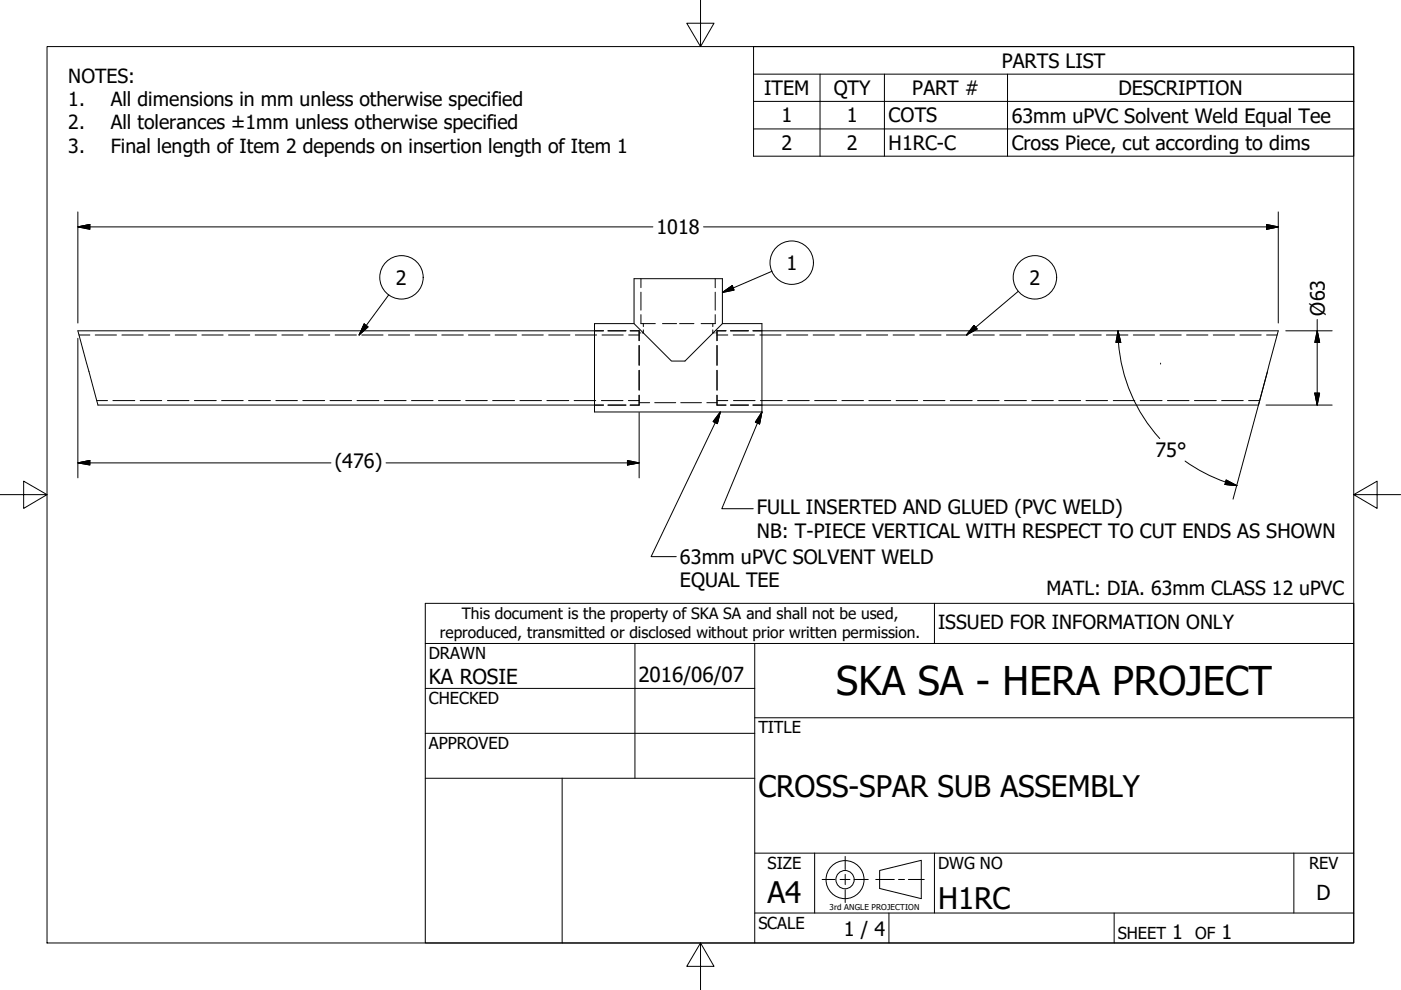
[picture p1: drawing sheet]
<svg xmlns="http://www.w3.org/2000/svg" width="297mm" height="210mm" viewBox="0 0 297 210" stroke-linecap="round" stroke-linejoin="round" font-family="sans-serif">
<!-- layer: Visible (ANSI) -->
<path d="M134.4 59.1h18.8v9.5l-8 8h-2.8l-8-8zM126 70.1h-109.5l4.3 15.8h105.2M134.4 68.6h-8.4v18.7h35.5v-18.7h-8.3M161.5 70.1h109.5l-4.2 15.8h-105.3" fill="none" stroke="#000" stroke-width=".21"/>
<!-- layer: Hidden (ANSI) -->
<g fill="none" stroke="#000" stroke-width=".21">
<path d="M135.9 59.1v1.9M151.6 59.1v1.9M16.8 71h2.2M20.2 71h4.5M25.8 71h4.6M31.5 71h4.5M37.1 71h4.6M42.8 71h4.5M48.5 71h4.5M54.1 71h4.5M59.8 71h4.5M65.4 71h4.5"/>
<path d="M71.1 71h4.5M76.7 71h4.5M82.4 71h4.5M88 71h4.6M93.7 71h4.5M99.3 71h4.6M105 71h4.5M110.7 71h4.5M116.3 71h4.5M122 71h4.5M126 70.1h2M127.6 71h4.5"/>
<path d="M128.9 70.1h3.8M133.3 71h2.2M133.6 70.1h1.9v2.1M135.5 73.3v4.1M135.5 78.5v4.2M135.5 70.6h.3M135.9 66.7v1.9h3M135.9 61.9v3.9M136.4 69.9v.7h-.3M136.4 68.6v.7M140.5 68.6h2.9M144.1 68.6h3"/>
<path d="M151.1 69.9v.7h.3M151.1 68.6v.7M151.6 66.7v1.9h-2.9M151.6 61.9v3.9M151.8 70.6h.2M152 73.3v4.1M152 78.5v4.2M152 71h2.3M153.9 70.1h-1.9v2.1M154.9 70.1h3.8M155.4 71h4.6M159.6 70.1h1.9"/>
<path d="M161.1 71h4.5M166.8 71h4.5M172.4 71h4.5M178.1 71h4.5M183.7 71h4.5M189.4 71h4.5M195 71h4.5M200.7 71h4.5M206.3 71h4.5M212 71h4.5M217.6 71h4.6M223.3 71h4.5"/>
<path d="M228.9 71h4.6M234.6 71h4.5M240.3 71h4.5M245.9 71h4.5M246.1 77v.1M246.1 77.1v.1M251.6 71h4.5M257.2 71h4.5M262.9 71h4.5M268.5 71h2.3M20.5 84.9h2.3M23.9 84.9h4.7"/>
<path d="M29.7 84.9h4.6M35.5 84.9h4.6M41.2 84.9h4.6M47 84.9h4.6M52.7 84.9h4.6M58.5 84.9h4.6M64.2 84.9h4.6M70 84.9h4.5M75.7 84.9h4.6M81.5 84.9h4.6M87.2 84.9h4.6M93 84.9h4.6"/>
<path d="M98.7 84.9h4.6M104.5 84.9h4.6M110.2 84.9h4.6M116 84.9h4.6M121.7 84.9h4.6M126 85.9h2M127.5 84.9h4.6M128.9 85.9h3.8M133.2 84.9h2.3M135.5 83.8v2.1h-1.9M135.5 85.4h2.2M138.8 85.4h4.5"/>
<path d="M144.3 85.4h4.4M149.9 85.4h2.1M152 83.8v2.1h1.9M152 84.9h2.3M154.9 85.9h3.8M155.5 84.9h4.6M159.6 85.9h1.9M161.2 84.9h4.7M167 84.9h4.6M172.7 84.9h4.7M178.5 84.9h4.6M184.2 84.9h4.6"/>
<path d="M190 84.9h4.6M195.8 84.9h4.5M201.5 84.9h4.6M207.3 84.9h4.5M213 84.9h4.6M218.8 84.9h4.5M224.5 84.9h4.6M230.3 84.9h4.5M236 84.9h4.6M241.7 84.9h4.7M247.5 84.9h4.6M253.2 84.9h4.7"/>
<path d="M259 84.9h4.6M264.7 84.9h2.4"/>
</g>
<!-- layer: Symbol (ANSI) -->
<g fill="none" stroke="#000" stroke-width=".21">
<path d="M159.8 15.7v-5.8h127.2v5.8M159.8 15.7h127.2v5.8M159.8 15.7v17.4h127.2v-11.6M173.9 15.7v17.4M187.5 15.7v17.4M213.6 15.7v17.4M159.8 21.5h127.2M159.8 27.3h127.2M163.7 57.5l-10.5 4.5M77.2 68.7l.8 .6-1.9 1.7zM82.4 62.5l-6.3 8.5M153.2 62l2.1-1.4 .3 .9z"/>
<path d="M206.5 69l.7 .8-2.3 1.2zM215.9 61.8l-11 9.2M152.7 87.3l-.6 2.5-.9-.4zM152.7 87.3l-14.7 30.7h5.4M161.5 87.3l-.5 2.6-.9-.4zM161.5 87.3l-8.5 20.6h6.7"/>
<circle cx="85.1" cy="58.8" r="4.6"/>
<circle cx="167.9" cy="55.7" r="4.6"/>
<circle cx="219.4" cy="58.8" r="4.6"/>
</g>
<!-- layer: Border (ANSI) -->
<path d="M148.5 -.1v10l-2.9-5h5.8l-2.9 5M10 9.9h277v190h-277zM0 104.9h10l-5-2.9v5.8l5-2.9M287 104.9l5 2.9v-5.8l-5 2.9h10M148.5 199.9l2.9 5h-5.8l2.9-5v10" fill="none" stroke="#000" stroke-width=".21"/>
<!-- layer: Title (ANSI) -->
<g fill="none" stroke="#000" stroke-width=".21">
<path d="M90.2 127.9h196.8v72h-196.8zM90.2 136.4h196.8M134.6 136.4v28.6M160 136.4v63.5M198.1 127.9v8.5M90.2 146h69.8M90.2 155.5h69.8M160 152.2h127M90.2 165h69.8M119.2 165v34.9M160 193.6h127M160 180.9h127"/>
<path d="M172.7 180.9v12.7M188.5 193.6v6.3M198.1 180.9v12.7M236.2 193.6v6.3M274.3 180.9v12.7"/>
</g>
<!-- layer: Dimension (ANSI) -->
<g fill="none" stroke="#000" stroke-width=".21">
<path d="M16.5 48.1l2.5-.5v1zM16.5 48.1h121.9M16.5 44.9v23.6M149.2 48.1h121.8M268.5 47.6l2.5 .5-2.5 .5zM271 44.9v23.6M16.5 71.7v29.6M237 70.1l.6 2.5h-1zM237 70.1l.1 2.5M237.1 72.6a34 34 0 0 0 8.8 20.4M268.7 78.8l-7.3 27M272.6 70.1h9.8"/>
<path d="M279.3 70.1l.5 2.5h-1zM279.3 67.7v18.2M16.5 98.1l2.5-.5v1zM16.5 98.1h53.7M81.9 98.1h53.6M133 97.6l2.5 .5-2.5 .5zM135.5 87.5v13.8M251.2 97.8a34.4 34.4 0 0 0 11.1 5.2M268.4 85.9h14M278.8 83.3h1l-.5 2.6zM260 101.8l2.3 1.2-2.6-.3z"/>
</g>
<g fill="#000" stroke="#000" stroke-width=".21">
<path d="M16.5 48.1l2.5-.5zM16.5 48.1l2.5-.5v1zM268.5 48.6l2.5-.5zM268.5 47.6l2.5 .5-2.5 .5zM237 70.1l.6 2.5zM237 70.1l.6 2.5h-1zM279.3 70.1l.5 2.5zM279.3 70.1l.5 2.5h-1zM16.5 98.1l2.5-.5zM16.5 98.1l2.5-.5v1zM133 98.6l2.5-.5zM133 97.6l2.5 .5-2.5 .5z"/>
<path d="M278.8 83.3l.5 2.6zM278.8 83.3h1l-.5 2.6zM259.7 102.7l2.6 .3zM260 101.8l2.3 1.2-2.6-.3z"/>
</g>
<!-- layer: Symbol (ANSI) -->
<path d="M77.2 68.7l-1.1 2.3zM77.2 68.7l.8 .6-1.9 1.7zM153.2 62l2.1-1.4zM153.2 62l2.1-1.4 .3 .9zM206.5 69l-1.6 2zM206.5 69l.7 .8-2.3 1.2zM152.7 87.3l-.6 2.5zM152.7 87.3l-.6 2.5-.9-.4zM161.5 87.3l-.5 2.6zM161.5 87.3l-.5 2.6-.9-.4z" fill="#000" stroke="#000" stroke-width=".21"/>
<!-- layer: Sketch Geometry (ANSI) -->
<g fill="none" stroke="#000" stroke-width=".21">
<path d="M174.3 186.5h2.7M178.1 186.5h2.1M179.2 181.6v2.8M179.2 185.4v2.2M179.2 188.6v2.8M181.3 186.5h2.8M185.7 186.5h3.9M186.5 184.6l8.8-2.2v8.1l-8.8-2.1zM190.5 186.5h1.3M192.6 186.5h3.4"/>
<circle cx="179.2" cy="186.5" r="4"/>
<circle cx="179.2" cy="186.5" r="1.94"/>
</g>
<text font-size="8.4" x="177.3" y="147.4">SKA SA - HERA PROJECT</text>
<g font-size="6.3">
<text x="160.8" y="169">CROSS-SPAR SUB ASSEMBLY</text>
<text x="162.8" y="191.4">A4</text>
<text x="198.9" y="192.7">H1RC</text>
</g>
<g font-size="4.4">
<text x="90.9" y="145.1">KA ROSIE</text>
<text x="135.4" y="144.5">2016/06/07</text>
<text x="279.1" y="190.7">D</text>
</g>
<g font-size="4.2">
<text x="212.4" y="14.4">PARTS LIST</text>
<text x="162.1" y="20.1">ITEM</text>
<text x="176.8" y="20.2">QTY</text>
<text x="193.4" y="20.1">PART #</text>
<text x="237.2" y="20.2">DESCRIPTION</text>
<text x="165.7" y="25.9">1</text>
<text x="179.6" y="25.9">1</text>
<text x="188.4" y="25.9">COTS</text>
<text x="214.5" y="26">63mm uPVC Solvent Weld Equal Tee</text>
<text x="165.7" y="31.8">2</text>
<text x="179.6" y="31.8">2</text>
<text x="188.4" y="31.8">H1RC-C</text>
<text x="214.5" y="31.8">Cross Piece, cut according to dims</text>
<text x="139.2" y="49.6">1018</text>
<text x="166.8" y="57.2">1</text>
<text x="83.9" y="60.4">2</text>
<text x="218.2" y="60.4">2</text>
<text x="280.9" y="66.9" transform="rotate(-90 280.9 66.9)">Ø63</text>
<text x="71" y="99.3">(476)</text>
<text x="245" y="96.9">75°</text>
<text x="160.5" y="109">FULL INSERTED AND GLUED (PVC WELD)</text>
<text x="144.1" y="119.5">63mm uPVC SOLVENT WELD</text>
<text x="160.5" y="114">NB: T-PIECE VERTICAL WITH RESPECT TO CUT ENDS AS SHOWN</text>
<text x="144.1" y="124.6">EQUAL TEE</text>
<text x="178.9" y="198.5">1 / 4</text>
<text x="248.5" y="199.1">1</text>
<text x="259" y="199.1">1</text>
</g>
<g font-size="4.1">
<text x="14.5" y="17.5">NOTES:</text>
<text x="14.5" y="22.5">1.</text>
<text x="23.5" y="22.5">All dimensions in mm unless otherwise specified</text>
<text x="14.5" y="27.4">2.</text>
<text x="23.5" y="27.4">All tolerances ±1mm unless otherwise specified</text>
<text x="14.5" y="32.4">3.</text>
<text x="23.5" y="32.4">Final length of Item 2 depends on insertion length of Item 1</text>
<text x="221.9" y="126.2">MATL: DIA. 63mm CLASS 12 uPVC</text>
<text x="198.9" y="133.4">ISSUED FOR INFORMATION ONLY</text>
</g>
<g font-size="3.5">
<text x="90.9" y="139.7">DRAWN</text>
<text x="90.9" y="149.3">CHECKED</text>
<text x="160.8" y="155.5">TITLE</text>
<text x="90.9" y="158.8">APPROVED</text>
<text x="162.8" y="184.2">SIZE</text>
<text x="198.9" y="184.2">DWG NO</text>
<text x="277.6" y="184.2">REV</text>
<text x="160.8" y="196.9">SCALE</text>
<text x="237" y="199.1">SHEET</text>
<text x="253.4" y="199.1">OF</text>
</g>
<g font-size="3.3">
<text x="97.9" y="131.3">This document is the property of SKA SA and shall not be used,</text>
<text x="93.3" y="135.2">reproduced, transmitted or disclosed without prior written permission.</text>
</g>
<text font-size="1.7" x="175.9" y="192.9">3rd ANGLE PROJECTION</text>
</svg>
